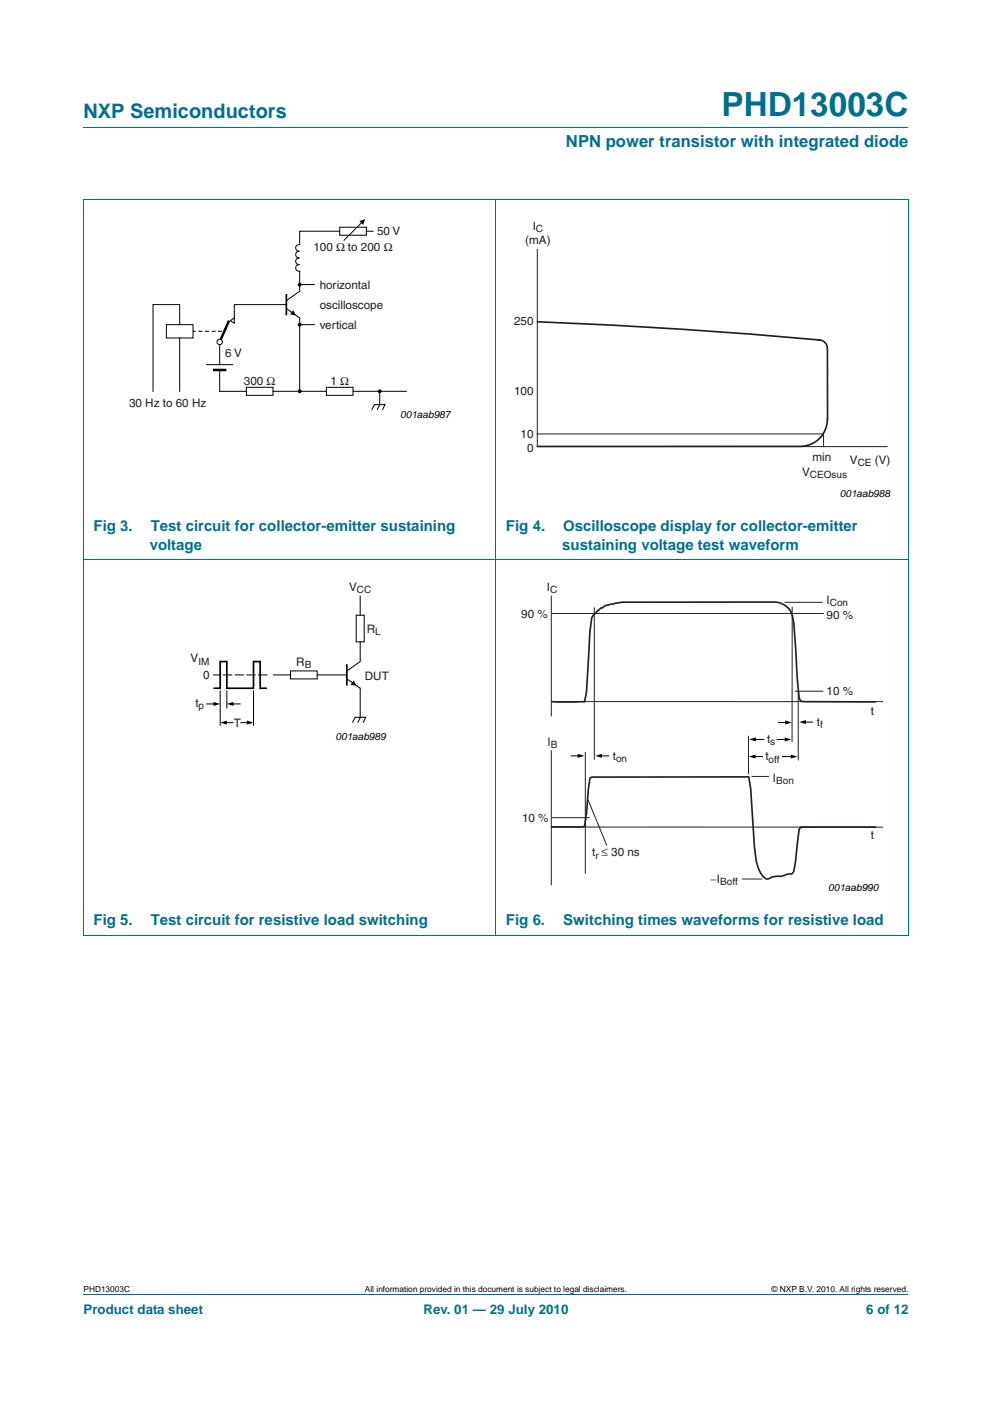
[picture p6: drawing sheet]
<svg xmlns="http://www.w3.org/2000/svg" width="210mm" height="297mm" viewBox="0 0 210 297" stroke-linecap="round" stroke-linejoin="round" font-family="sans-serif">
<path d="M17.7 27h174.6M17.6 42.1h174.7M17.7 42.2v155.6M105 42.1v155.8M192.3 42.2v155.6M17.6 118.4h174.7M17.6 197.9h174.7M17.7 273.9h174.6" fill="none" stroke="#00708a" stroke-width=".21"/>
<g fill="none" stroke="#000" stroke-width=".21">
<path d="M63.2 56h.2M63.2 54.6h.2M63.2 53.2h.2M71.9 48.1h5.6v1.7h-5.6zM71.9 48.9h-8.5v2.8a.71 .71 0 0 0-.8 .7 .71 .71 0 0 0 .7 .8 .71 .71 0 0 0-.7 .7 .71 .71 0 0 0 .7 .7 .71 .71 0 0 0-.7 .7 .71 .71 0 0 0 .7 .7 .71 .71 0 0 0-.7 .8 .71 .71 0 0 0 .8 .6v4.2l-2.8 2M76.7 46.9l-4 4M77.5 48.9h1.5M35.2 68.7h5.7v2.8h-5.7zM38 68.7v-4.3h-5.6v18.4M38 71.5v11.3M40.9 70.1h.5M42 70.1h.8"/>
<path d="M43.4 70.1h.8M43.7 77.1h5.6M44.8 70.1h.9M46.1 70.1h.9M46.5 78.3v4.5h5.6M60.6 65.3l2.8 2v15.5M63.4 60.2h3.1M63.4 68.7h3.1M52.1 81.9h5.7v1.7h-5.7zM57.8 82.8h11.3M69.1 81.9h5.6v1.7h-5.6zM74.7 82.8h11.3"/>
<path d="M78.7 86.7l.5-1.1h2.3l-.6 1.1M80.4 82.8v2.8l-.6 1.1"/>
</g>
<path d="M76.1 46.8l1.2-.4-.4 1.2zM62.1 65.6l.6 1.1-1.3-.2z" fill="#000"/>
<g fill="#000" stroke="#000" stroke-width=".25">
<circle cx="63.4" cy="60.2" r=".28"/>
<circle cx="63.4" cy="68.7" r=".28"/>
<circle cx="63.4" cy="82.8" r=".28"/>
<circle cx="80.4" cy="82.8" r=".28"/>
</g>
<path d="M60.6 62.2v4.5" fill="none" stroke="#000" stroke-width=".35"/>
<path d="M45.1 78.3h2.8M48.5 67.8l-2 4.5" fill="none" stroke="#000" stroke-width=".53"/>
<circle cx="46.5" cy="72.3" r=".56" fill="#fff" stroke="#000" stroke-width=".21"/>
<g fill="none" stroke="#000" stroke-width=".21">
<path d="M46.5 72.9v4.2M60.6 64.4h-11v4l-.8-.6 .8-.5M75.4 130.2h1.7v5.6h-1.7zM76.2 135.8v4.2l-2.8 1.9M76.2 126.1v4.1M43.8 148.9h1.7M46.6 146.2v7.2M47.7 152.9h1.6M48 146.2v3.6M49.1 148.9h1.7M51 152.9h1.5M53.7 146.2v7.2"/>
<path d="M57.9 142.8h3.6M61.5 141.9h5.6v1.7h-5.6zM67.1 142.8h6.3M73.4 143.6l2.8 2v6.2M74.6 152.9l.6-1.1h2.2l-.5 1.1M76.3 151.8l-.6 1.1M120.9 159.9h1.7M127.1 159.9h1.7M159.7 156.4h2M164.5 156.5h1.9M164.8 152.9h1.7M170.3 152.8h1.7"/>
<path d="M159.6 160.1h1.8M165.6 160.1h2.1"/>
</g>
<path d="M113.7 68.1a1128.8 1128.8 0 0 1 59.6 3.8 1.8 1.8 0 0 1 1.8 1.9v14.9a5.7 5.7 0 0 1-5.6 5.7l-55.8 .1M116.9 148.4l6.8 .1 .4-2.1 .8-12.8 .4-2.9a6.6 6.6 0 0 1 3.3-2.7l3.1-.6h32.1a4.2 4.2 0 0 1 3.8 2.5l.4 1.8 .8 12.3 .4 3.7 .3 .7 15.8 .1M116.9 174.9l6.5 .1 .3-.2 1.2-10.2 .4-.2h33.2l.4 2.5 .8 12.2a10 10 0 0 0 1.9 6.4 1.16 1.16 0 0 0 1.9 0l1.9-.1 1.5-.5h.7l.4-.5 1.2-9 .4-.4h15.7" fill="none" stroke="#231f20" stroke-width=".35"/>
<g fill="none" stroke="#231f20" stroke-width=".21">
<path d="M113.7 52.7v41.8h74.1M113.7 91.8h60.6v2.7M116.7 126.1v25.4M125.8 128.6v32M167.7 128.4v28.5M168.8 129.8h5.6M116.7 158.8v28.4M116.8 148.4h70.1M123.9 159.2v25.6M158.4 155.7v8M169 146.2v14.6M116.8 175h70.1"/>
<path d="M124.5 169.3l3.9 9.5"/>
</g>
<g fill="#000">
<path d="M45.2 148.5l1.4 .4-1.4 .4zM46.6 152.9l1.4-.5v.9zM48 148.9l1.4-.4v.8zM52.3 152.4l1.4 .5-1.4 .4zM74.9 144l.6 1.1-1.3-.2zM122.3 159.5l1.4 .4-1.4 .4zM126 159.9l1.4-.4v.8zM158.5 160.1l1.4-.5v.9zM158.6 156.4l1.4-.4v.9zM166.1 156l1.4 .5-1.4 .4zM166.2 152.4l1.4 .5-1.4 .4zM167.4 159.6l1.4 .5-1.4 .4z"/>
<path d="M169.2 152.8l1.4-.5v.9z"/>
</g>
<path d="M56.5 142.8h-11.3" fill="none" stroke="#000" stroke-width=".21" stroke-dasharray="1.8 .7"/>
<path d="M45.2 145.6h1.4v-5.6h1.4v5.6h5.7v-5.6h1.4v5.6h1.4M73.4 140.5v4.5" fill="none" stroke="#000" stroke-width=".35"/>
<g fill="#231f20" stroke="#231f20" stroke-width=".21">
<path d="M159.1 164.3h3.7z"/>
<path d="M116.7 129.8h52.6z"/>
<path d="M157 186h4.3z"/>
<path d="M166.1 127.4h8z"/>
<path d="M168.3 146.2h6z"/>
<path d="M116.8 173h8z"/>
</g>
<text font-size="7" fill="#00708a" x="152.7" y="24.6">PHD13003C</text>
<text font-size="4.2" fill="#00708a" x="17.7" y="24.9">NXP Semiconductors</text>
<text font-size="3.5" fill="#00708a" x="119.8" y="31.1">NPN power transistor with integrated diode</text>
<g font-size="3.2" fill="#00708a">
<text x="19.8" y="112.4">Fig 3.</text>
<text x="31.9" y="112.4">Test circuit for collector-emitter sustaining</text>
<text x="107.1" y="112.4">Fig 4.</text>
<text x="119.2" y="112.4">Oscilloscope display for collector-emitter</text>
<text x="31.7" y="116.3">voltage</text>
<text x="119" y="116.3">sustaining voltage test waveform</text>
<text x="19.8" y="195.7">Fig 5.</text>
<text x="31.9" y="195.7">Test circuit for resistive load switching</text>
<text x="107.1" y="195.7">Fig 6.</text>
<text x="119.2" y="195.7">Switching times waveforms for resistive load</text>
</g>
<g font-size="2.8" fill="#00708a">
<text x="17.7" y="277.9">Product data sheet</text>
<text x="89.6" y="277.9">Rev. 01 — 29 July 2010</text>
<text x="183.4" y="277.9">6 of 12</text>
</g>
<g font-size="2.5" fill="#231f20">
<text x="66.3" y="53.2">100 Ω to 200 Ω</text>
<text x="79.8" y="49.8">50 V</text>
<text x="111.2" y="51.7">(mA)</text>
<text x="112.8" y="48.7">I</text>
<text x="67.7" y="61.1">horizontal</text>
<text x="67.7" y="65.3">oscilloscope</text>
<text x="67.7" y="69.5">vertical</text>
<text x="108.8" y="68.7">250</text>
<text x="47.6" y="75.5">6 V</text>
<text x="51.6" y="81.4">300 Ω</text>
<text x="69.9" y="81.4">1 Ω</text>
<text x="108.8" y="83.5">100</text>
<text x="27.3" y="86.2">30 Hz to 60 Hz</text>
<text x="110.2" y="92.6">10</text>
<text x="111.6" y="95.6">0</text>
<text x="169.8" y="100.7">V</text>
<text x="172" y="97.5">min</text>
<text x="179.9" y="98.2">V</text>
<text x="185.2" y="98.2">(V)</text>
<text x="73.9" y="124.9">V</text>
<text x="115.8" y="124.9">I</text>
<text x="110.3" y="130.8">90 %</text>
<text x="175" y="127.7">I</text>
<text x="175" y="131">90 %</text>
<text x="77.7" y="133.8">R</text>
<text x="40.4" y="140.1">V</text>
<text x="43" y="143.6">0</text>
<text x="62.7" y="140.8">R</text>
<text x="77.2" y="143.8">DUT</text>
<text x="41.4" y="149.5">t</text>
<text x="175" y="147.1">10 %</text>
<text x="49.5" y="153.7">T</text>
<text x="172.9" y="153.6">t</text>
<text x="184.4" y="151.2">t</text>
<text x="115.9" y="157.8">I</text>
<text x="129.7" y="160.7">t</text>
<text x="162" y="160.9">t</text>
<text x="162.4" y="157.1">t</text>
<text x="163.6" y="165.4">I</text>
<text x="110.5" y="173.9">10 %</text>
<text x="184.4" y="177.4">t</text>
<text x="125.4" y="181.2">t ≤ 30 ns</text>
<text x="150.4" y="186.8">−I</text>
</g>
<g font-size="2.1" fill="#231f20">
<text x="113.5" y="49.2">C</text>
<text x="171.4" y="101.2">CEOsus</text>
<text x="181.6" y="98.7">CE</text>
<text x="75.5" y="125.4">CC</text>
<text x="116.4" y="125.4">C</text>
<text x="175.7" y="128.2">Con</text>
<text x="79.4" y="134.3">L</text>
<text x="42" y="140.6">IM</text>
<text x="64.5" y="141.3">B</text>
<text x="42" y="150">p</text>
<text x="173.6" y="154.1">f</text>
<text x="116.6" y="158.3">B</text>
<text x="130.4" y="161.2">on</text>
<text x="162.7" y="161.4">off</text>
<text x="163.1" y="157.6">s</text>
<text x="164.3" y="165.9">Bon</text>
<text x="126" y="181.7">r</text>
<text x="152.4" y="187.3">Boff</text>
</g>
<g font-size="2.1">
<text x="84.7" y="88.4">001aab987</text>
<text x="177.8" y="105.2">001aab988</text>
<text x="71" y="156.5">001aab989</text>
<text x="175.3" y="188.6">001aab990</text>
</g>
<g font-size="1.8">
<text x="17.7" y="273.3">PHD13003C</text>
<text x="77.2" y="273.3">All information provided in this document is subject to legal disclaimers.</text>
<text x="163.3" y="273.3">© NXP B.V. 2010. All rights reserved.</text>
</g>
</svg>
